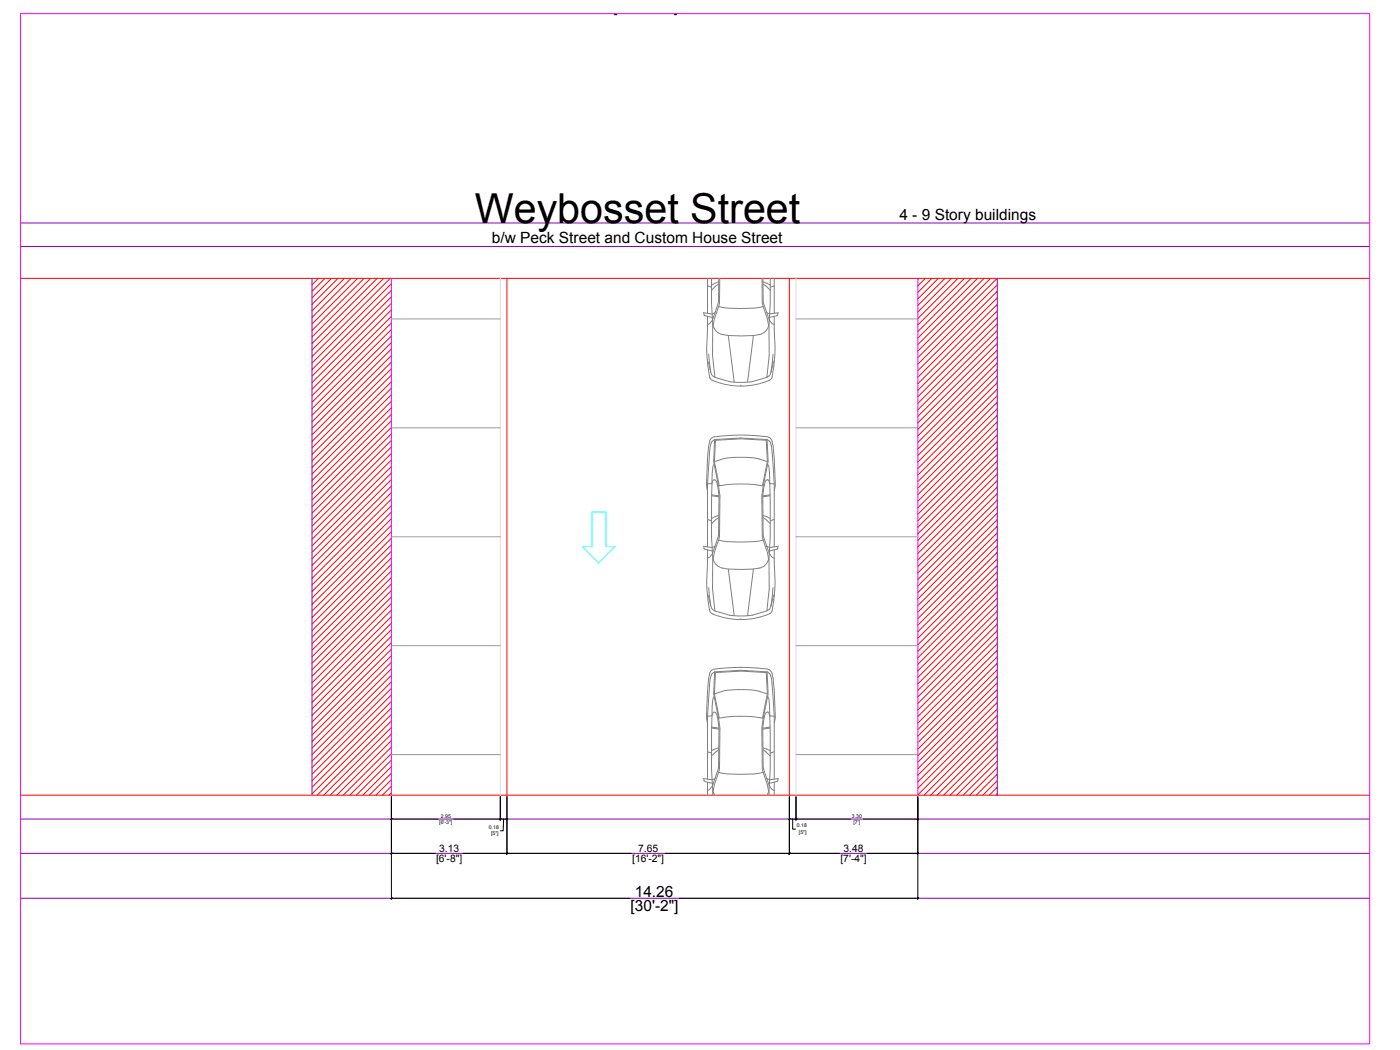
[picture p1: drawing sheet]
<svg xmlns="http://www.w3.org/2000/svg" width="1219mm" height="914mm" viewBox="0 0 1219 914" stroke-linecap="round" stroke-linejoin="round" font-family="sans-serif">
<!-- layer: HIDDEN -->
<path d="M18 194h1175M18 215h1175M272 242v450M868 242v450M18 713h1175M18 743h1175M18 782h1175" fill="none" stroke="#8a00b8" stroke-width=".87"/>
<g fill="none" stroke="#f00" stroke-width=".87">
<path d="M277 242l-5 6M283 242l-11 12M289 242l-17 17M294 242l-22 23M300 242l-28 29M306 242l-34 34M311 242l-39 40M317 242l-45 46M323 242l-51 51M328 242l-56 57M334 242l-62 63M340 242l-68 69"/>
<path d="M341 247l-69 69M341 253l-69 69M341 258l-69 70M800 242l-1 1M806 242l-7 7M812 242l-13 13M817 242l-18 18M823 242l-24 24M829 242l-30 30M834 242l-35 35M840 242l-41 41M846 242l-47 47"/>
<path d="M851 242l-52 52M857 242l-58 58M863 242l-64 64M868 242l-69 69M868 248l-69 69M868 254l-69 69M868 259l-69 70M341 264l-69 69M341 270l-69 69M341 275l-69 70M868 265l-69 69M868 271l-69 69"/>
<path d="M868 276l-69 70M341 281l-69 69M341 287l-69 69M341 293l-69 69M341 298l-69 69M868 282l-69 69M868 288l-69 69M868 294l-69 69M868 299l-69 69M341 304l-69 69M341 310l-69 69M341 315l-69 69"/>
<path d="M868 305l-69 69M868 311l-69 69M868 316l-69 69M341 321l-69 69M341 327l-69 69M341 332l-69 69M341 338l-69 69M868 322l-69 69M868 328l-69 69M868 333l-69 69M868 339l-69 69M341 344l-69 69"/>
<path d="M341 349l-69 70M341 355l-69 69M868 345l-69 69M868 350l-69 69M868 356l-69 69M341 361l-69 69M341 366l-69 70M341 372l-69 69M341 378l-69 69M868 362l-69 69M868 367l-69 70M868 373l-69 69"/>
<path d="M868 379l-69 69M341 383l-69 70M341 389l-69 69M341 395l-69 69M868 384l-69 70M868 390l-69 69M868 396l-69 69M341 401l-69 69M341 406l-69 69M341 412l-69 69M341 418l-69 69M868 402l-69 69"/>
<path d="M868 407l-69 69M868 413l-69 69M868 419l-69 69M341 423l-69 69M341 429l-69 69M341 435l-69 69M868 424l-69 69M868 430l-69 69M868 436l-69 69M341 440l-69 69M341 446l-69 69M341 452l-69 69"/>
<path d="M341 457l-69 69M868 441l-69 69M868 447l-69 69M868 453l-69 69M868 458l-69 69M341 463l-69 69M341 469l-69 69M341 474l-69 70M868 464l-69 69M868 470l-69 69M868 475l-69 69M341 480l-69 69"/>
<path d="M341 486l-69 69M341 491l-69 70M341 497l-69 69M868 481l-69 69M868 487l-69 69M868 492l-69 70M868 498l-69 69M341 503l-69 69M341 509l-69 69M341 514l-69 69M341 520l-69 69M868 504l-69 69"/>
<path d="M868 509l-69 70M868 515l-69 69M341 526l-69 69M341 531l-69 69M341 537l-69 69M868 521l-69 69M868 527l-69 69M868 532l-69 69M868 538l-69 69M341 543l-69 69M341 548l-69 69M341 554l-69 69"/>
<path d="M341 560l-69 69M868 544l-69 69M868 549l-69 69M868 555l-69 69M341 565l-69 69M341 571l-69 69M341 577l-69 69M868 561l-69 69M868 566l-69 69M868 572l-69 69M868 578l-69 69M341 582l-69 70"/>
<path d="M341 588l-69 69M341 594l-69 69M341 599l-69 70M868 583l-69 69M868 589l-69 69M868 595l-69 69M341 605l-69 69M341 611l-69 69M341 616l-69 70M868 600l-69 70M868 606l-69 69M868 612l-69 69"/>
<path d="M868 617l-69 70M341 622l-69 69M341 628l-65 64M341 634l-59 58M341 639l-53 53M868 623l-69 69M868 629l-63 63M868 634l-58 58M341 645l-48 47M341 651l-42 41M341 656l-36 36M868 640l-52 52"/>
<path d="M868 646l-46 46M868 652l-41 40M868 657l-35 35M341 662l-31 30M341 668l-25 24M341 673l-19 19M341 679l-14 13M868 663l-29 29M868 669l-23 23M868 674l-18 18M868 680l-12 12M341 685l-8 7"/>
<path d="M341 690l-2 2M868 686l-6 6M868 691l-1 1"/>
</g>
<!-- layer: Edge -->
<path d="M18 242h1175M441 242v450M687 242v450M18 692h1175" fill="none" stroke="#f00" stroke-width=".87"/>
<!-- layer: Details -->
<path d="M436 242v450M693 242v450" fill="none" stroke="#dcdcdc" stroke-width=".87"/>
<!-- layer: Poche -->
<path d="M18 12h1175v897h-1175zM341 242v450M799 242v450" fill="none" stroke="#f0f" stroke-width=".87"/>
<!-- layer: HIDDEN -->
<g fill="none" stroke="#808080" stroke-width=".87">
<path d="M616 249l4 1M616 242v31M620 242v22l1 19v26l2 20M626 247l-6 6M626 245l-6 3M626 242l-1 22-5 15-2 3-2 1M627 242v22l-1 3M664 242v22l1 3M664 242l1 22 5 15 2 3 2 1M664 245l7 3M664 247l7 6M671 242v22l-1 19v26l-2 20 3-3v-2"/>
<path d="M674 242v31M674 249l-3 1M613 274l1 1 6 1M616 275v11a139 139 0 0 0 2 43v1a38 38 0 0 0 21 6 58 58 0 0 0 33-6l2-11a141 141 0 0 0 0-33v-11M623 272l-3 1-7-1v2M665 267a108 108 0 0 1-39 0l-4 11-1 5a10 10 0 0 0 8 8 105 105 0 0 0 33 0 10 10 0 0 0 7-8M665 267l3 11 1 5M668 272l2 1 8-1-1 2M677 275l-7 1M677 274v1M634 292l5 41M656 292l-5 41"/>
<path d="M616 314l1 2a22 22 0 0 0 4 12l2 1 12 3 9 1 11-1 13-3M617 308l2 16M673 308l-2 16M674 314l-1 2-2 8M645 336h.1M618 384l-2 15-1 24 1 4M622 380a5 5 0 0 0-4 4M622 383l-2 2-2 4-2 32M622 383l-1 19 6 30v36l-1 2M622 383l23-2 23 2M622 380a151 151 0 0 1 48 1l2 2 1 6 2 34-1 4M623 383l22-1 22 1 1 19-4 21a112 112 0 0 0-38 0l-4-21z"/>
<path d="M668 383l1 19v2l1 2a608 608 0 0 1 0 81v26l-2 19 3-2v-2M668 383l2 1M670 384l1 1 1 4 2 32M622 404l-1 2a663 663 0 0 0 0 81v26l2 19M622 402a72 72 0 0 1 39-2l7 2M669 404l-6 28 1 36 1 2M616 421h4l2-3h1l2 6 1 8-1 36-5 14-2 3-2 1M616 421v55M620 432l6 1M620 431l6 1M671 431l-7 1M671 432l-7 1"/>
<path d="M674 421h-4l-1-3h-2l-2 6-1 8 1 36 5 14 2 3 2 1M674 421v55M616 452l4 1M626 451l-6 5M626 449l-6 3M664 449l7 2M664 451l7 5M674 452l-3 1M613 478h1l6 2M616 479v11a139 139 0 0 0 2 42v1a38 38 0 0 0 21 6 59 59 0 0 0 33-6l2-11a141 141 0 0 0 0-32v-11M623 476l-3 1-7-1v2M665 470a109 109 0 0 1-39 0l-4 11-1 6a10 10 0 0 0 8 8 106 106 0 0 0 33 0 10 10 0 0 0 7-8"/>
<path d="M665 470l3 11 1 6M668 476l2 1 8-1-1 2M677 478l-7 2M677 478h.1M634 496l5 40M656 496l-5 40M616 518l1 1a22 22 0 0 0 4 12l2 1 12 4h9h11l13-4M617 512l2 16M673 512l-2 16M674 518l-1 1-2 9M645 540h.1M622 583a5 5 0 0 0-4 4l-2 15-1 23 1 4"/>
<path d="M622 585l-2 2-2 4-2 33M622 585l-1 19 6 30v36l-1 3M622 585l23-1 23 1M622 583a151 151 0 0 1 48 0l2 3 1 5 2 34-1 4M623 586l22-2 22 2 1 18-4 21a112 112 0 0 0-38 0l-4-21zM668 585l1 19v2l1 3a715 715 0 0 1 0 83M668 585l2 1M670 586l1 2 1 3 2 33M622 606l-1 3a663 663 0 0 0 0 80v3M622 604a72 72 0 0 1 39-2l7 2M669 606l-6 28 1 36 1 3M616 624l4-1 2-3h1l2 7 1 7-1 36-5 14-2 3-2 2"/>
<path d="M616 624v55M620 634l6 1M620 633l6 1M671 633l-7 1M671 634l-7 1M674 624l-4-1-1-3h-2l-2 7-1 7 1 36 5 14 2 3 2 2M674 624v55M616 655l4 1M626 653l-6 5M626 651l-6 3M664 651l7 3M664 653l7 5"/>
<path d="M674 655l-3 1M613 680l1 1 6 1M623 678l-3 1-7-1v2M665 673a109 109 0 0 1-39 0l-4 10-1 6 1 3M665 673l3 10 1 6M668 678l2 1 8-1-1 2M677 680v1M616 681v11M669 689l-1 3M674 681v11M677 681l-7 1"/>
</g>
<!-- layer: Cars -->
<path d="M515 446h13v30h8l-14 14-15-14h9z" fill="none" stroke="#0ff" stroke-width=".87"/>
<!-- layer: Text -->
<g fill="none" stroke="#000" stroke-width=".87">
<path d="M341 694v89M436 694v20M441 694v50M687 694v50M693 694v20M799 694v89M341 713h41M395 713h46M439 713l-1 10h-2M687 713h54M690 713v9h3M752 713h47"/>
<path d="M341 743h38M403 743h147M579 743h152M755 743h44M341 782h208M591 782h208"/>
</g>
<!-- layer: 0 -->
<g fill="#000" stroke="#000" stroke-width=".87">
<path d="M341 713l-1 1zM340 714l1-1z"/>
<path d="M435 714l1-1zM436 713l-1 1z"/>
<path d="M436 713l-1 1zM436 713l-1 1z"/>
<path d="M441 714l1-1zM442 713l-1 1z"/>
<path d="M688 713l-1 1zM687 714l1-1z"/>
<path d="M693 714l1-1zM694 713l-1 1z"/>
<path d="M694 713l-1 1zM693 714l1-1z"/>
<path d="M799 714l1-1zM800 713l-1 1z"/>
<path d="M341 743l-1 1zM341 743l-1 1z"/>
<path d="M441 744l1-1zM442 743l-1 1z"/>
<path d="M442 743l-1 1zM442 743l-1 1z"/>
<path d="M687 744l1-1zM688 743l-1 1z"/>
<path d="M688 743l-1 1zM688 743l-1 1z"/>
<path d="M799 744l1-1zM800 743l-1 1z"/>
<path d="M341 782l-1 1zM341 782l-1 1z"/>
<path d="M799 783l1-1zM800 782l-1 1z"/>
</g>
<!-- layer: Hatch and Paving -->
<path d="M341 278h95M693 278h106M341 373h95M693 373h106M341 467h95M693 467h106M341 562h95M693 562h106M341 657h95M693 657h106" fill="none" stroke="#989898" stroke-width=".87"/>
<text font-size="35.9" x="413" y="194">Weybosset Street</text>
<g font-size="13.5">
<text x="534" y="10">[125'-10&quot;]</text>
<text x="783" y="192">4 - 9 Story buildings</text>
<text x="428" y="212">b/w Peck Street and Custom House Street</text>
<text x="553" y="781">14.26</text>
<text x="549" y="793">[30'-2&quot;]</text>
</g>
<g font-size="9">
<text x="382" y="742">3.13</text>
<text x="556" y="742">7.65</text>
<text x="735" y="742">3.48</text>
<text x="380" y="751">[6'-8&quot;]</text>
<text x="551" y="751">[16'-2&quot;]</text>
<text x="732" y="751">[7'-4&quot;]</text>
</g>
<g font-size="4.5">
<text x="384" y="712">2.95</text>
<text x="742" y="712">3.30</text>
<text x="383" y="718">[6'-3&quot;]</text>
<text x="743" y="718">[7']</text>
<text x="426" y="722">0.18</text>
<text x="694" y="721">0.18</text>
<text x="696" y="726">[5&quot;]</text>
<text x="428" y="727">[5&quot;]</text>
</g>
</svg>
